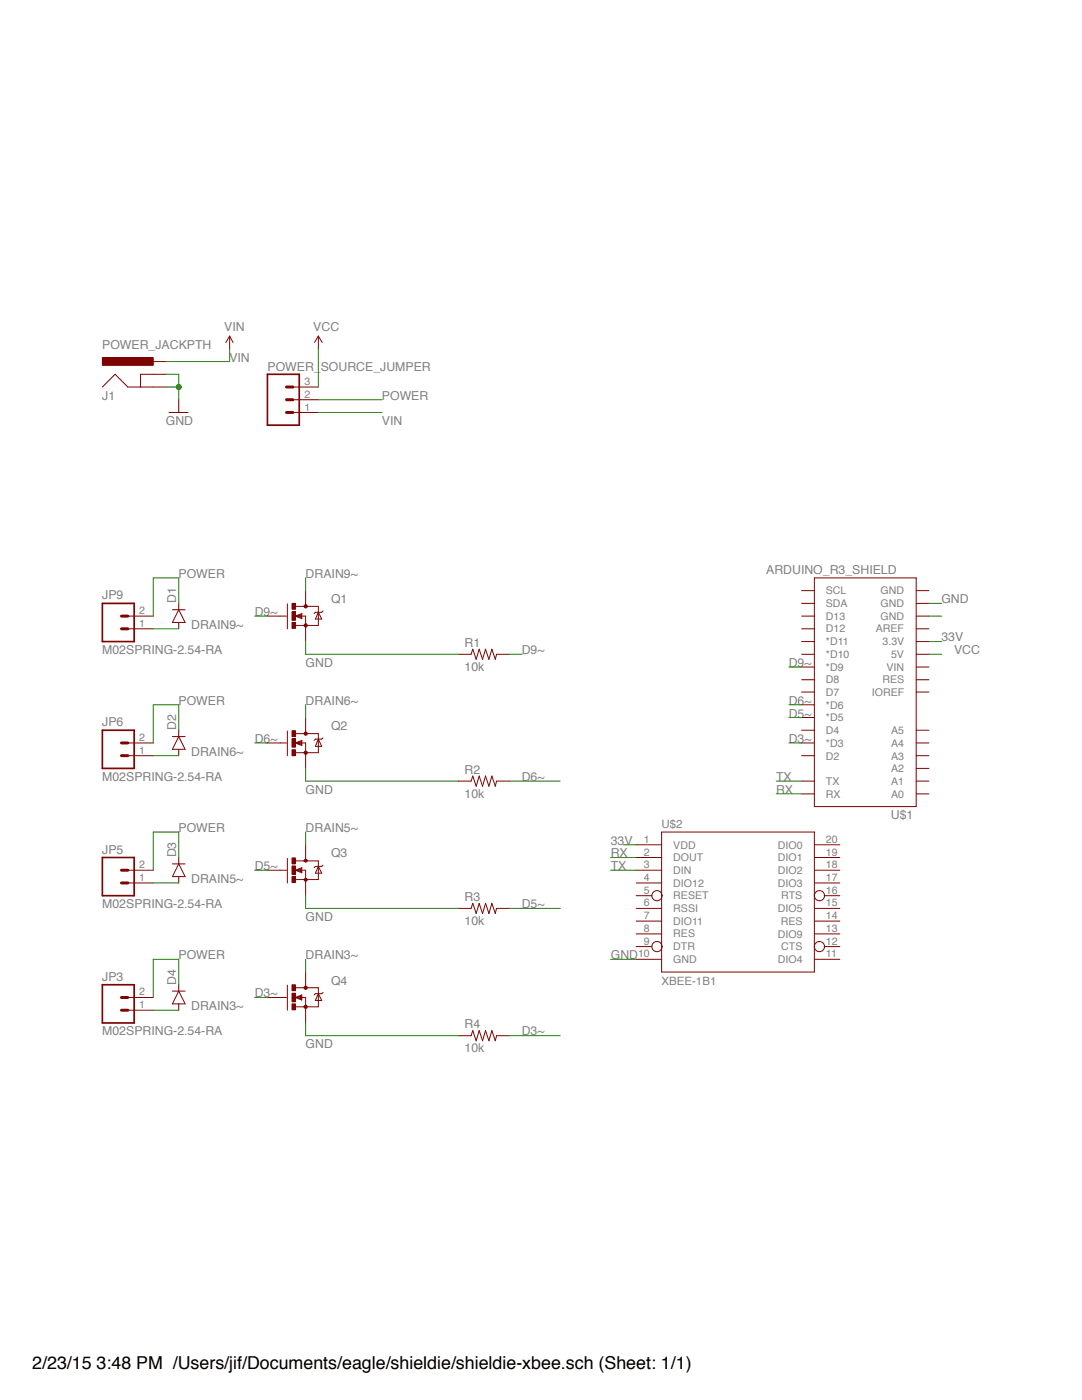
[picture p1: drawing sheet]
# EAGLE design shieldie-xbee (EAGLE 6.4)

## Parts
D1  DIODEPTH  [DIODE-1N4001]
D2  DIODEPTH  [DIODE-1N4001]
D3  DIODEPTH  [DIODE-1N4001]
D4  DIODEPTH  [DIODE-1N4001]
J1  POWER_JACKPTH  [POWER_JACK_PTH]
JP3  M02SPRING-2.54-RA  [SPRINGTERMINAL-2.54MM-2]
JP5  M02SPRING-2.54-RA  [SPRINGTERMINAL-2.54MM-2]
JP6  M02SPRING-2.54-RA  [SPRINGTERMINAL-2.54MM-2]
JP9  M02SPRING-2.54-RA  [SPRINGTERMINAL-2.54MM-2]
POWER_SOURCE_JUMPER  M03JST-PTH-VERT  [JST-3-PTH-VERT]
Q1  MOSFET-NCHANNELFQP30N06L  [TO220V]
Q2  MOSFET-NCHANNELFQP30N06L  [TO220V]
Q3  MOSFET-NCHANNELFQP30N06L  [TO220V]
Q4  MOSFET-NCHANNELFQP30N06L  [TO220V]
R1  10k  10KOHM-1/4W5%(PTH)  [AXIAL-0.3]
R2  10k  10KOHM-1/4W5%(PTH)  [AXIAL-0.3]
R3  10k  10KOHM-1/4W5%(PTH)  [AXIAL-0.3]
R4  10k  10KOHM-1/4W5%(PTH)  [AXIAL-0.3]
U$1  ARDUINO_R3_SHIELD  [UNO_R3_SHIELD]
U$2  XBEE-1B1  [XBEE-1]

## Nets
33V: U$1.3.3V U$2.1(VDD)
D3~: Q4.1(G) R4.P$2 U$1.D3(*D3)
D5~: Q3.1(G) R3.P$2 U$1.D5(*D5)
D6~: Q2.1(G) R2.P$2 U$1.D6(*D6)
D9~: Q1.1(G) R1.P$2 U$1.D9(*D9)
DRAIN3~: D4.A JP3.1 Q4.2(D)
DRAIN5~: D3.A JP5.1 Q3.2(D)
DRAIN6~: D2.A JP6.1 Q2.2(D)
DRAIN9~: D1.A JP9.1 Q1.2(D)
GND: J1.GND J1.GNDBREAK Q1.3(S) Q2.3(S) Q3.3(S) Q4.3(S) R1.P$1 R2.P$1 R3.P$1 R4.P$1 U$1.GND@1(GND) U$1.GND@2(GND) U$2.10(GND)
POWER: D1.C D2.C D3.C D4.C JP3.2 JP5.2 JP6.2 JP9.2 POWER_SOURCE_JUMPER.2
RX: U$1.RX U$2.2(DOUT)
TX: U$1.TX U$2.3(DIN)
VCC: POWER_SOURCE_JUMPER.3 U$1.5V
VIN: J1.PWR POWER_SOURCE_JUMPER.1
Unconnected: U$1.A0 U$1.A1 U$1.A2 U$1.A3 U$1.A4 U$1.A5 U$1.AREF U$1.D2 U$1.D4 U$1.D7 U$1.D8 U$1.D10(*D10) U$1.D11(*D11) U$1.D12 U$1.D13 U$1.GND@0(GND) U$1.IOREF U$1.RES U$1.SCL U$1.SDA U$1.VIN U$2.4(DIO12) U$2.5(RESET) U$2.6(RSSI) U$2.7(DIO11) U$2.8(RES) U$2.9(DTR) U$2.11(DIO4) U$2.12(CTS) U$2.13(DIO9) U$2.14(RES) U$2.15(DIO5) U$2.16(RTS) U$2.17(DIO3) U$2.18(DIO2) U$2.19(DIO1) U$2.20(DIO0)

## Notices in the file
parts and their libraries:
SparkFun-Aesthetics: Licensing: Creative Commons ShareAlike 4.0 International - https://creativecommons.org/licenses/by-sa/4.0
